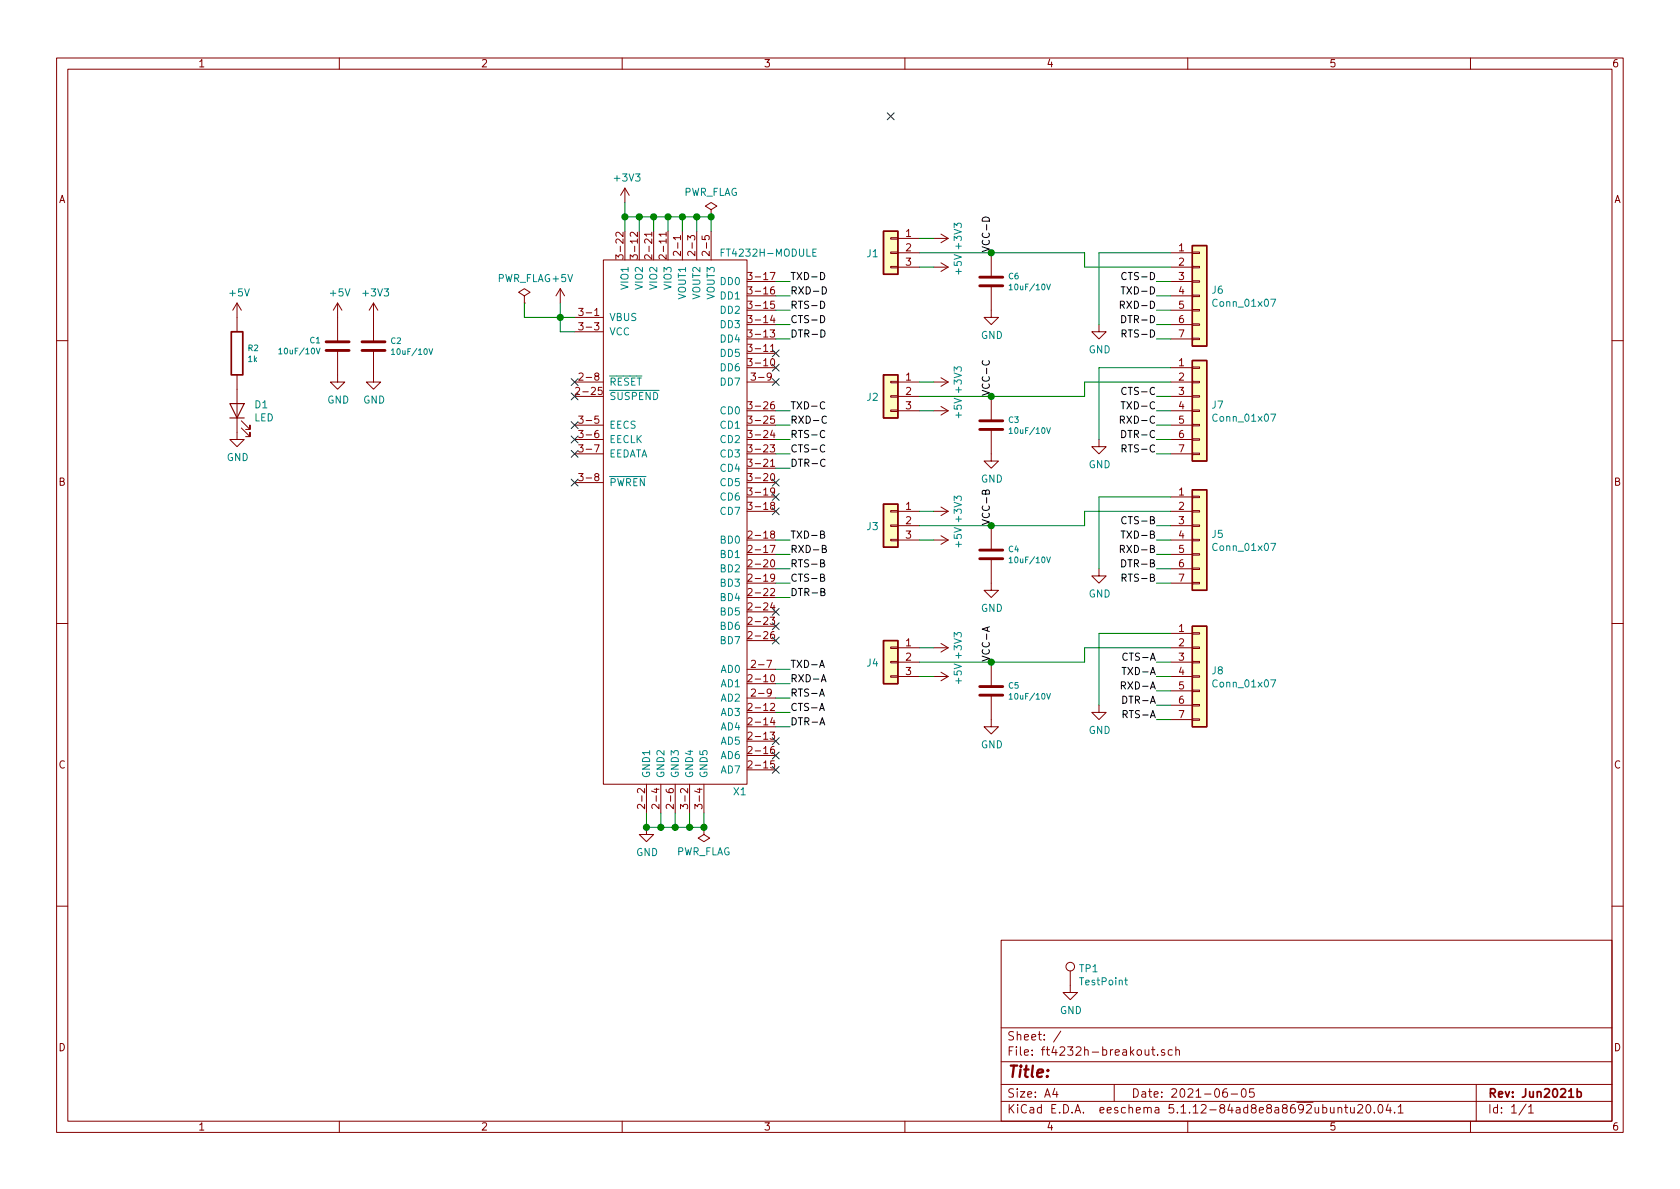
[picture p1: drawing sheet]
EESchema Schematic File Version 4
EELAYER 30 0
EELAYER END
$Descr A4 11693 8268
encoding utf-8
Sheet 1 1
Title ""
Date "2021-06-05"
Rev "Jun2021b"
Comp ""
Comment1 ""
Comment2 ""
Comment3 ""
Comment4 ""
$EndDescr
$Comp
L tom-modules:FT4232H-MODULE X1
U 1 1
P 4700 3650
F 0 "X1" H 5150 1800 50  0000 C CNN
F 1 "FT4232H-MODULE" H 5350 5550 50  0000 C CNN
F 2 "tom-modules:FT4232H-MODULE" H 4700 3650 50  0001 C CNN
F 3 "" H 4700 3650 50  0001 C CNN
	1    4700 3650
	1    0    0    -1  
$EndComp
NoConn ~ 4000 2650
NoConn ~ 4000 2750
NoConn ~ 4000 2950
NoConn ~ 4000 3050
NoConn ~ 4000 3150
NoConn ~ 4000 3350
Wire Wire Line
	4000 2200 3900 2200
Wire Wire Line
	3900 2200 3900 2300
Wire Wire Line
	3900 2300 4000 2300
$Comp
L power:+5V #PWR0101
U 1 1
P 3900 2100
F 0 "#PWR0101" H 3900 1950 50  0001 C CNN
F 1 "+5V" H 3915 2273 50  0000 C CNN
F 2 "" H 3900 2100 50  0001 C CNN
F 3 "" H 3900 2100 50  0001 C CNN
	1    3900 2100
	1    0    0    -1  
$EndComp
Wire Wire Line
	3900 2100 3900 2200
Connection ~ 3900 2200
Wire Wire Line
	4350 1600 4350 1500
Wire Wire Line
	4350 1500 4450 1500
Wire Wire Line
	4950 1500 4950 1600
Wire Wire Line
	4850 1600 4850 1500
Connection ~ 4850 1500
Wire Wire Line
	4850 1500 4950 1500
Wire Wire Line
	4750 1600 4750 1500
Connection ~ 4750 1500
Wire Wire Line
	4750 1500 4850 1500
Wire Wire Line
	4650 1600 4650 1500
Connection ~ 4650 1500
Wire Wire Line
	4650 1500 4750 1500
Wire Wire Line
	4550 1600 4550 1500
Connection ~ 4550 1500
Wire Wire Line
	4550 1500 4650 1500
Wire Wire Line
	4450 1600 4450 1500
Connection ~ 4450 1500
Wire Wire Line
	4450 1500 4550 1500
$Comp
L power:+3V3 #PWR0102
U 1 1
P 4350 1400
F 0 "#PWR0102" H 4350 1250 50  0001 C CNN
F 1 "+3V3" H 4365 1573 50  0000 C CNN
F 2 "" H 4350 1400 50  0001 C CNN
F 3 "" H 4350 1400 50  0001 C CNN
	1    4350 1400
	1    0    0    -1  
$EndComp
Wire Wire Line
	4350 1400 4350 1500
Connection ~ 4350 1500
$Comp
L power:GND #PWR0103
U 1 1
P 4500 5750
F 0 "#PWR0103" H 4500 5500 50  0001 C CNN
F 1 "GND" H 4505 5577 50  0000 C CNN
F 2 "" H 4500 5750 50  0001 C CNN
F 3 "" H 4500 5750 50  0001 C CNN
	1    4500 5750
	1    0    0    -1  
$EndComp
Wire Wire Line
	4500 5650 4500 5750
Wire Wire Line
	4900 5650 4900 5750
Connection ~ 4500 5750
Wire Wire Line
	4600 5650 4600 5750
Connection ~ 4600 5750
Wire Wire Line
	4600 5750 4500 5750
Wire Wire Line
	4700 5650 4700 5750
Connection ~ 4700 5750
Wire Wire Line
	4700 5750 4600 5750
Wire Wire Line
	4900 5750 4800 5750
Wire Wire Line
	4800 5650 4800 5750
Connection ~ 4800 5750
Wire Wire Line
	4800 5750 4700 5750
Text Label 5500 2850 0    50   ~ 0
TXD-C
Text Label 5500 2950 0    50   ~ 0
RXD-C
Text Label 5500 3050 0    50   ~ 0
RTS-C
Text Label 5500 3150 0    50   ~ 0
CTS-C
Text Label 5500 3250 0    50   ~ 0
DTR-C
Wire Wire Line
	5400 2850 5500 2850
Wire Wire Line
	5500 2950 5400 2950
Wire Wire Line
	5400 3050 5500 3050
Wire Wire Line
	5500 3150 5400 3150
Wire Wire Line
	5400 3250 5500 3250
Text Label 5500 1950 0    50   ~ 0
TXD-D
Text Label 5500 2050 0    50   ~ 0
RXD-D
Text Label 5500 2150 0    50   ~ 0
RTS-D
Text Label 5500 2350 0    50   ~ 0
DTR-D
Wire Wire Line
	5400 1950 5500 1950
Wire Wire Line
	5500 2050 5400 2050
Wire Wire Line
	5400 2150 5500 2150
Wire Wire Line
	5500 2250 5400 2250
Wire Wire Line
	5400 2350 5500 2350
Text Label 5500 2250 0    50   ~ 0
CTS-D
$Comp
L ft4232h-breakout:Conn_01x07 J6
U 1 1
P 8350 2050
F 0 "J6" H 8430 2092 50  0000 L CNN
F 1 "Conn_01x07" H 8430 2001 50  0000 L CNN
F 2 "tom-connectors:PinHeader_1x07_P2.54mm_Horizontal" H 8350 2050 50  0001 C CNN
F 3 "~" H 8350 2050 50  0001 C CNN
	1    8350 2050
	1    0    0    -1  
$EndComp
$Comp
L ft4232h-breakout:Conn_01x07 J7
U 1 1
P 8350 2850
F 0 "J7" H 8430 2892 50  0000 L CNN
F 1 "Conn_01x07" H 8430 2801 50  0000 L CNN
F 2 "tom-connectors:PinHeader_1x07_P2.54mm_Horizontal" H 8350 2850 50  0001 C CNN
F 3 "~" H 8350 2850 50  0001 C CNN
	1    8350 2850
	1    0    0    -1  
$EndComp
Text Label 8050 2350 2    50   ~ 0
RTS-D
Text Label 8050 2250 2    50   ~ 0
DTR-D
Text Label 8050 2150 2    50   ~ 0
RXD-D
Text Label 8050 2050 2    50   ~ 0
TXD-D
Text Label 8050 1950 2    50   ~ 0
CTS-D
$Comp
L power:GND #PWR0105
U 1 1
P 7650 2250
F 0 "#PWR0105" H 7650 2000 50  0001 C CNN
F 1 "GND" H 7655 2077 50  0000 C CNN
F 2 "" H 7650 2250 50  0001 C CNN
F 3 "" H 7650 2250 50  0001 C CNN
	1    7650 2250
	1    0    0    -1  
$EndComp
Wire Wire Line
	8150 1950 8050 1950
Wire Wire Line
	8050 2050 8150 2050
Wire Wire Line
	8150 2150 8050 2150
Wire Wire Line
	8050 2250 8150 2250
Wire Wire Line
	8150 2350 8050 2350
Text Label 8050 3150 2    50   ~ 0
RTS-C
Text Label 8050 3050 2    50   ~ 0
DTR-C
Text Label 8050 2950 2    50   ~ 0
RXD-C
Text Label 8050 2850 2    50   ~ 0
TXD-C
Text Label 8050 2750 2    50   ~ 0
CTS-C
Wire Wire Line
	8150 2750 8050 2750
Wire Wire Line
	8050 2850 8150 2850
Wire Wire Line
	8150 2950 8050 2950
Wire Wire Line
	8050 3050 8150 3050
Wire Wire Line
	8150 3150 8050 3150
Wire Wire Line
	8150 1750 7650 1750
Wire Wire Line
	7650 1750 7650 2250
NoConn ~ 5400 2450
NoConn ~ 5400 2550
NoConn ~ 5400 2650
NoConn ~ 5400 3350
NoConn ~ 5400 3450
NoConn ~ 5400 3550
NoConn ~ 5400 4250
NoConn ~ 5400 4350
NoConn ~ 5400 4450
NoConn ~ 5400 5250
NoConn ~ 5400 5350
$Comp
L ft4232h-breakout:C C6
U 1 1
P 6900 1950
F 0 "C6" H 7015 1988 40  0000 L CNN
F 1 "10uF/10V" H 7015 1912 40  0000 L CNN
F 2 "tom-passives:C_0805_2012Metric" H 6938 1800 30  0001 C CNN
F 3 "" H 6900 1950 60  0001 C CNN
F 4 "DNP" H 7015 1874 40  0001 L CNN "LCSC"
	1    6900 1950
	1    0    0    -1  
$EndComp
Text Label 6900 1750 1    50   ~ 0
VCC-D
$Comp
L power:GND #PWR0107
U 1 1
P 6900 2150
F 0 "#PWR0107" H 6900 1900 50  0001 C CNN
F 1 "GND" H 6905 1977 50  0000 C CNN
F 2 "" H 6900 2150 50  0001 C CNN
F 3 "" H 6900 2150 50  0001 C CNN
	1    6900 2150
	1    0    0    -1  
$EndComp
$Comp
L ft4232h-breakout:C C3
U 1 1
P 6900 2950
F 0 "C3" H 7015 2988 40  0000 L CNN
F 1 "10uF/10V" H 7015 2912 40  0000 L CNN
F 2 "tom-passives:C_0805_2012Metric" H 6938 2800 30  0001 C CNN
F 3 "" H 6900 2950 60  0001 C CNN
F 4 "DNP" H 7015 2874 40  0001 L CNN "LCSC"
	1    6900 2950
	1    0    0    -1  
$EndComp
$Comp
L power:GND #PWR0108
U 1 1
P 6900 3150
F 0 "#PWR0108" H 6900 2900 50  0001 C CNN
F 1 "GND" H 6905 2977 50  0000 C CNN
F 2 "" H 6900 3150 50  0001 C CNN
F 3 "" H 6900 3150 50  0001 C CNN
	1    6900 3150
	1    0    0    -1  
$EndComp
$Comp
L power:GND #PWR0111
U 1 1
P 7650 3050
F 0 "#PWR0111" H 7650 2800 50  0001 C CNN
F 1 "GND" H 7655 2877 50  0000 C CNN
F 2 "" H 7650 3050 50  0001 C CNN
F 3 "" H 7650 3050 50  0001 C CNN
	1    7650 3050
	1    0    0    -1  
$EndComp
Wire Wire Line
	8150 2550 7650 2550
Wire Wire Line
	7650 2550 7650 3050
Text Label 6900 2750 1    50   ~ 0
VCC-C
$Comp
L ft4232h-breakout:Conn_01x03 J1
U 1 1
P 6200 1750
F 0 "J1" H 6280 1746 50  0000 L CNN
F 1 "Conn_01x03" H 6280 1701 50  0001 L CNN
F 2 "tom-connectors:PinHeader_1x03_P2.54mm_Vertical" H 6200 1750 50  0001 C CNN
F 3 "~" H 6200 1750 50  0001 C CNN
	1    6200 1750
	-1   0    0    -1  
$EndComp
$Comp
L power:+3V3 #PWR0112
U 1 1
P 6500 1650
F 0 "#PWR0112" H 6500 1500 50  0001 C CNN
F 1 "+3V3" H 6515 1823 50  0000 C CNN
F 2 "" H 6500 1650 50  0001 C CNN
F 3 "" H 6500 1650 50  0001 C CNN
	1    6500 1650
	0    1    -1   0   
$EndComp
$Comp
L power:+5V #PWR0113
U 1 1
P 6500 1850
F 0 "#PWR0113" H 6500 1700 50  0001 C CNN
F 1 "+5V" H 6515 2023 50  0000 C CNN
F 2 "" H 6500 1850 50  0001 C CNN
F 3 "" H 6500 1850 50  0001 C CNN
	1    6500 1850
	0    1    -1   0   
$EndComp
Wire Wire Line
	6500 1650 6400 1650
Wire Wire Line
	6400 1850 6500 1850
$Comp
L ft4232h-breakout:Conn_01x03 J2
U 1 1
P 6200 2750
F 0 "J2" H 6280 2746 50  0000 L CNN
F 1 "Conn_01x03" H 6280 2701 50  0001 L CNN
F 2 "tom-connectors:PinHeader_1x03_P2.54mm_Vertical" H 6200 2750 50  0001 C CNN
F 3 "~" H 6200 2750 50  0001 C CNN
	1    6200 2750
	-1   0    0    -1  
$EndComp
$Comp
L power:+3V3 #PWR0114
U 1 1
P 6500 2650
F 0 "#PWR0114" H 6500 2500 50  0001 C CNN
F 1 "+3V3" H 6515 2823 50  0000 C CNN
F 2 "" H 6500 2650 50  0001 C CNN
F 3 "" H 6500 2650 50  0001 C CNN
	1    6500 2650
	0    1    -1   0   
$EndComp
$Comp
L power:+5V #PWR0115
U 1 1
P 6500 2850
F 0 "#PWR0115" H 6500 2700 50  0001 C CNN
F 1 "+5V" H 6515 3023 50  0000 C CNN
F 2 "" H 6500 2850 50  0001 C CNN
F 3 "" H 6500 2850 50  0001 C CNN
	1    6500 2850
	0    1    -1   0   
$EndComp
Wire Wire Line
	6500 2650 6400 2650
Wire Wire Line
	6400 2850 6500 2850
Wire Wire Line
	6400 2750 6900 2750
Wire Wire Line
	7550 2650 7550 2750
Wire Wire Line
	7550 2750 6900 2750
Wire Wire Line
	7550 2650 8150 2650
Connection ~ 6900 2750
Wire Wire Line
	6400 1750 6900 1750
Wire Wire Line
	6900 1750 7550 1750
Wire Wire Line
	7550 1750 7550 1850
Wire Wire Line
	7550 1850 8150 1850
Connection ~ 6900 1750
$Comp
L ft4232h-breakout:C C2
U 1 1
P 2600 2400
F 0 "C2" H 2715 2438 40  0000 L CNN
F 1 "10uF/10V" H 2715 2362 40  0000 L CNN
F 2 "tom-passives:C_0805_2012Metric" H 2638 2250 30  0001 C CNN
F 3 "" H 2600 2400 60  0001 C CNN
F 4 "DNP" H 2715 2324 40  0001 L CNN "LCSC"
	1    2600 2400
	1    0    0    -1  
$EndComp
$Comp
L ft4232h-breakout:C C1
U 1 1
P 2350 2400
F 0 "C1" H 2236 2362 40  0000 R CNN
F 1 "10uF/10V" H 2236 2438 40  0000 R CNN
F 2 "tom-passives:C_0805_2012Metric" H 2388 2250 30  0001 C CNN
F 3 "" H 2350 2400 60  0001 C CNN
F 4 "DNP" H 2465 2324 40  0001 L CNN "LCSC"
	1    2350 2400
	1    0    0    1   
$EndComp
$Comp
L power:+5V #PWR0120
U 1 1
P 2350 2200
F 0 "#PWR0120" H 2350 2050 50  0001 C CNN
F 1 "+5V" H 2365 2373 50  0000 C CNN
F 2 "" H 2350 2200 50  0001 C CNN
F 3 "" H 2350 2200 50  0001 C CNN
	1    2350 2200
	1    0    0    -1  
$EndComp
$Comp
L power:+3V3 #PWR0121
U 1 1
P 2600 2200
F 0 "#PWR0121" H 2600 2050 50  0001 C CNN
F 1 "+3V3" H 2615 2373 50  0000 C CNN
F 2 "" H 2600 2200 50  0001 C CNN
F 3 "" H 2600 2200 50  0001 C CNN
	1    2600 2200
	1    0    0    -1  
$EndComp
$Comp
L power:GND #PWR0122
U 1 1
P 2350 2600
F 0 "#PWR0122" H 2350 2350 50  0001 C CNN
F 1 "GND" H 2355 2427 50  0000 C CNN
F 2 "" H 2350 2600 50  0001 C CNN
F 3 "" H 2350 2600 50  0001 C CNN
	1    2350 2600
	1    0    0    -1  
$EndComp
$Comp
L power:GND #PWR0123
U 1 1
P 2600 2600
F 0 "#PWR0123" H 2600 2350 50  0001 C CNN
F 1 "GND" H 2605 2427 50  0000 C CNN
F 2 "" H 2600 2600 50  0001 C CNN
F 3 "" H 2600 2600 50  0001 C CNN
	1    2600 2600
	1    0    0    -1  
$EndComp
$Comp
L tom-mechanical:TestPoint TP1
U 1 1
P 7450 6850
F 0 "TP1" H 7508 6968 50  0000 L CNN
F 1 "TestPoint" H 7508 6877 50  0000 L CNN
F 2 "tom-mechanical:STUD_SOLDER_SMTSO_M3" H 7650 6850 50  0001 C CNN
F 3 "~" H 7650 6850 50  0001 C CNN
	1    7450 6850
	1    0    0    -1  
$EndComp
NoConn ~ 6200 800 
$Comp
L power:PWR_FLAG #FLG0101
U 1 1
P 4950 1500
F 0 "#FLG0101" H 4950 1575 50  0001 C CNN
F 1 "PWR_FLAG" H 4950 1673 50  0000 C CNN
F 2 "" H 4950 1500 50  0001 C CNN
F 3 "~" H 4950 1500 50  0001 C CNN
	1    4950 1500
	1    0    0    -1  
$EndComp
Connection ~ 4950 1500
$Comp
L power:PWR_FLAG #FLG0102
U 1 1
P 4900 5750
F 0 "#FLG0102" H 4900 5825 50  0001 C CNN
F 1 "PWR_FLAG" H 4900 5923 50  0000 C CNN
F 2 "" H 4900 5750 50  0001 C CNN
F 3 "~" H 4900 5750 50  0001 C CNN
	1    4900 5750
	-1   0    0    1   
$EndComp
Connection ~ 4900 5750
$Comp
L power:PWR_FLAG #FLG0103
U 1 1
P 3650 2100
F 0 "#FLG0103" H 3650 2175 50  0001 C CNN
F 1 "PWR_FLAG" H 3650 2273 50  0000 C CNN
F 2 "" H 3650 2100 50  0001 C CNN
F 3 "~" H 3650 2100 50  0001 C CNN
	1    3650 2100
	1    0    0    -1  
$EndComp
Wire Wire Line
	3650 2100 3650 2200
Wire Wire Line
	3650 2200 3900 2200
$Comp
L power:GND #PWR0124
U 1 1
P 7450 6850
F 0 "#PWR0124" H 7450 6600 50  0001 C CNN
F 1 "GND" H 7455 6677 50  0000 C CNN
F 2 "" H 7450 6850 50  0001 C CNN
F 3 "" H 7450 6850 50  0001 C CNN
	1    7450 6850
	1    0    0    -1  
$EndComp
$Comp
L tom-passives:R R2
U 1 1
P 1650 2450
F 0 "R2" H 1721 2488 40  0000 L CNN
F 1 "1k" H 1721 2412 40  0000 L CNN
F 2 "tom-passives:R_0805_2012Metric" V 1580 2450 30  0001 C CNN
F 3 "" H 1650 2450 30  0001 C CNN
F 4 "DNP" H 1721 2374 40  0001 L CNN "LCSC"
	1    1650 2450
	1    0    0    -1  
$EndComp
$Comp
L power:+5V #PWR0125
U 1 1
P 1650 2200
F 0 "#PWR0125" H 1650 2050 50  0001 C CNN
F 1 "+5V" H 1665 2373 50  0000 C CNN
F 2 "" H 1650 2200 50  0001 C CNN
F 3 "" H 1650 2200 50  0001 C CNN
	1    1650 2200
	1    0    0    -1  
$EndComp
$Comp
L tom-opto:LED D1
U 1 1
P 1650 2850
F 0 "D1" V 1689 2733 50  0000 R CNN
F 1 "LED" V 1598 2733 50  0000 R CNN
F 2 "tom-opto:LED_0805_2012Metric" H 1650 2850 50  0001 C CNN
F 3 "~" H 1650 2850 50  0001 C CNN
	1    1650 2850
	0    -1   -1   0   
$EndComp
$Comp
L power:GND #PWR0126
U 1 1
P 1650 3000
F 0 "#PWR0126" H 1650 2750 50  0001 C CNN
F 1 "GND" H 1655 2827 50  0000 C CNN
F 2 "" H 1650 3000 50  0001 C CNN
F 3 "" H 1650 3000 50  0001 C CNN
	1    1650 3000
	1    0    0    -1  
$EndComp
Text Label 5500 3750 0    50   ~ 0
TXD-B
Text Label 5500 3850 0    50   ~ 0
RXD-B
Text Label 5500 3950 0    50   ~ 0
RTS-B
Text Label 5500 4050 0    50   ~ 0
CTS-B
Text Label 5500 4150 0    50   ~ 0
DTR-B
Wire Wire Line
	5400 3750 5500 3750
Wire Wire Line
	5500 3850 5400 3850
Wire Wire Line
	5400 3950 5500 3950
Wire Wire Line
	5500 4050 5400 4050
Wire Wire Line
	5400 4150 5500 4150
Text Label 5500 4650 0    50   ~ 0
TXD-A
Text Label 5500 4750 0    50   ~ 0
RXD-A
Text Label 5500 4850 0    50   ~ 0
RTS-A
Text Label 5500 4950 0    50   ~ 0
CTS-A
Text Label 5500 5050 0    50   ~ 0
DTR-A
Wire Wire Line
	5400 4650 5500 4650
Wire Wire Line
	5500 4750 5400 4750
Wire Wire Line
	5400 4850 5500 4850
Wire Wire Line
	5500 4950 5400 4950
Wire Wire Line
	5400 5050 5500 5050
$Comp
L ft4232h-breakout:Conn_01x07 J5
U 1 1
P 8350 3750
F 0 "J5" H 8430 3792 50  0000 L CNN
F 1 "Conn_01x07" H 8430 3701 50  0000 L CNN
F 2 "tom-connectors:PinHeader_1x07_P2.54mm_Horizontal" H 8350 3750 50  0001 C CNN
F 3 "~" H 8350 3750 50  0001 C CNN
	1    8350 3750
	1    0    0    -1  
$EndComp
Text Label 8050 4050 2    50   ~ 0
RTS-B
Text Label 8050 3950 2    50   ~ 0
DTR-B
Text Label 8050 3850 2    50   ~ 0
RXD-B
Text Label 8050 3750 2    50   ~ 0
TXD-B
Text Label 8050 3650 2    50   ~ 0
CTS-B
Wire Wire Line
	8150 3650 8050 3650
Wire Wire Line
	8050 3750 8150 3750
Wire Wire Line
	8150 3850 8050 3850
Wire Wire Line
	8050 3950 8150 3950
Wire Wire Line
	8150 4050 8050 4050
$Comp
L ft4232h-breakout:C C4
U 1 1
P 6900 3850
F 0 "C4" H 7015 3888 40  0000 L CNN
F 1 "10uF/10V" H 7015 3812 40  0000 L CNN
F 2 "tom-passives:C_0805_2012Metric" H 6938 3700 30  0001 C CNN
F 3 "" H 6900 3850 60  0001 C CNN
F 4 "DNP" H 7015 3774 40  0001 L CNN "LCSC"
	1    6900 3850
	1    0    0    -1  
$EndComp
$Comp
L power:GND #PWR0104
U 1 1
P 6900 4050
F 0 "#PWR0104" H 6900 3800 50  0001 C CNN
F 1 "GND" H 6905 3877 50  0000 C CNN
F 2 "" H 6900 4050 50  0001 C CNN
F 3 "" H 6900 4050 50  0001 C CNN
	1    6900 4050
	1    0    0    -1  
$EndComp
$Comp
L power:GND #PWR0106
U 1 1
P 7650 3950
F 0 "#PWR0106" H 7650 3700 50  0001 C CNN
F 1 "GND" H 7655 3777 50  0000 C CNN
F 2 "" H 7650 3950 50  0001 C CNN
F 3 "" H 7650 3950 50  0001 C CNN
	1    7650 3950
	1    0    0    -1  
$EndComp
Wire Wire Line
	8150 3450 7650 3450
Wire Wire Line
	7650 3450 7650 3950
Text Label 6900 3650 1    50   ~ 0
VCC-B
$Comp
L ft4232h-breakout:Conn_01x03 J3
U 1 1
P 6200 3650
F 0 "J3" H 6280 3646 50  0000 L CNN
F 1 "Conn_01x03" H 6280 3601 50  0001 L CNN
F 2 "tom-connectors:PinHeader_1x03_P2.54mm_Vertical" H 6200 3650 50  0001 C CNN
F 3 "~" H 6200 3650 50  0001 C CNN
	1    6200 3650
	-1   0    0    -1  
$EndComp
$Comp
L power:+3V3 #PWR0109
U 1 1
P 6500 3550
F 0 "#PWR0109" H 6500 3400 50  0001 C CNN
F 1 "+3V3" H 6515 3723 50  0000 C CNN
F 2 "" H 6500 3550 50  0001 C CNN
F 3 "" H 6500 3550 50  0001 C CNN
	1    6500 3550
	0    1    -1   0   
$EndComp
$Comp
L power:+5V #PWR0110
U 1 1
P 6500 3750
F 0 "#PWR0110" H 6500 3600 50  0001 C CNN
F 1 "+5V" H 6515 3923 50  0000 C CNN
F 2 "" H 6500 3750 50  0001 C CNN
F 3 "" H 6500 3750 50  0001 C CNN
	1    6500 3750
	0    1    -1   0   
$EndComp
Wire Wire Line
	6500 3550 6400 3550
Wire Wire Line
	6400 3750 6500 3750
Wire Wire Line
	6400 3650 6900 3650
Wire Wire Line
	7550 3550 7550 3650
Wire Wire Line
	7550 3650 6900 3650
Wire Wire Line
	7550 3550 8150 3550
Connection ~ 6900 3650
NoConn ~ 5400 5150
$Comp
L ft4232h-breakout:Conn_01x07 J8
U 1 1
P 8350 4700
F 0 "J8" H 8430 4742 50  0000 L CNN
F 1 "Conn_01x07" H 8430 4651 50  0000 L CNN
F 2 "tom-connectors:PinHeader_1x07_P2.54mm_Horizontal" H 8350 4700 50  0001 C CNN
F 3 "~" H 8350 4700 50  0001 C CNN
	1    8350 4700
	1    0    0    -1  
$EndComp
Text Label 8050 5000 2    50   ~ 0
RTS-A
Text Label 8050 4800 2    50   ~ 0
RXD-A
Text Label 8050 4700 2    50   ~ 0
TXD-A
Text Label 8050 4600 2    50   ~ 0
CTS-A
Wire Wire Line
	8150 4600 8050 4600
Wire Wire Line
	8050 4700 8150 4700
Wire Wire Line
	8150 4800 8050 4800
Wire Wire Line
	8050 4900 8150 4900
Wire Wire Line
	8150 5000 8050 5000
$Comp
L ft4232h-breakout:C C5
U 1 1
P 6900 4800
F 0 "C5" H 7015 4838 40  0000 L CNN
F 1 "10uF/10V" H 7015 4762 40  0000 L CNN
F 2 "tom-passives:C_0805_2012Metric" H 6938 4650 30  0001 C CNN
F 3 "" H 6900 4800 60  0001 C CNN
F 4 "DNP" H 7015 4724 40  0001 L CNN "LCSC"
	1    6900 4800
	1    0    0    -1  
$EndComp
$Comp
L power:GND #PWR0116
U 1 1
P 6900 5000
F 0 "#PWR0116" H 6900 4750 50  0001 C CNN
F 1 "GND" H 6905 4827 50  0000 C CNN
F 2 "" H 6900 5000 50  0001 C CNN
F 3 "" H 6900 5000 50  0001 C CNN
	1    6900 5000
	1    0    0    -1  
$EndComp
$Comp
L power:GND #PWR0117
U 1 1
P 7650 4900
F 0 "#PWR0117" H 7650 4650 50  0001 C CNN
F 1 "GND" H 7655 4727 50  0000 C CNN
F 2 "" H 7650 4900 50  0001 C CNN
F 3 "" H 7650 4900 50  0001 C CNN
	1    7650 4900
	1    0    0    -1  
$EndComp
Wire Wire Line
	8150 4400 7650 4400
Wire Wire Line
	7650 4400 7650 4900
Text Label 6900 4600 1    50   ~ 0
VCC-A
$Comp
L ft4232h-breakout:Conn_01x03 J4
U 1 1
P 6200 4600
F 0 "J4" H 6280 4596 50  0000 L CNN
F 1 "Conn_01x03" H 6280 4551 50  0001 L CNN
F 2 "tom-connectors:PinHeader_1x03_P2.54mm_Vertical" H 6200 4600 50  0001 C CNN
F 3 "~" H 6200 4600 50  0001 C CNN
	1    6200 4600
	-1   0    0    -1  
$EndComp
$Comp
L power:+3V3 #PWR0118
U 1 1
P 6500 4500
F 0 "#PWR0118" H 6500 4350 50  0001 C CNN
F 1 "+3V3" H 6515 4673 50  0000 C CNN
F 2 "" H 6500 4500 50  0001 C CNN
F 3 "" H 6500 4500 50  0001 C CNN
	1    6500 4500
	0    1    -1   0   
$EndComp
$Comp
L power:+5V #PWR0119
U 1 1
P 6500 4700
F 0 "#PWR0119" H 6500 4550 50  0001 C CNN
F 1 "+5V" H 6515 4873 50  0000 C CNN
F 2 "" H 6500 4700 50  0001 C CNN
F 3 "" H 6500 4700 50  0001 C CNN
	1    6500 4700
	0    1    -1   0   
$EndComp
Wire Wire Line
	6500 4500 6400 4500
Wire Wire Line
	6400 4700 6500 4700
Wire Wire Line
	6400 4600 6900 4600
Wire Wire Line
	7550 4500 7550 4600
Wire Wire Line
	7550 4600 6900 4600
Wire Wire Line
	7550 4500 8150 4500
Connection ~ 6900 4600
Text Label 8050 4900 2    50   ~ 0
DTR-A
$EndSCHEMATC
